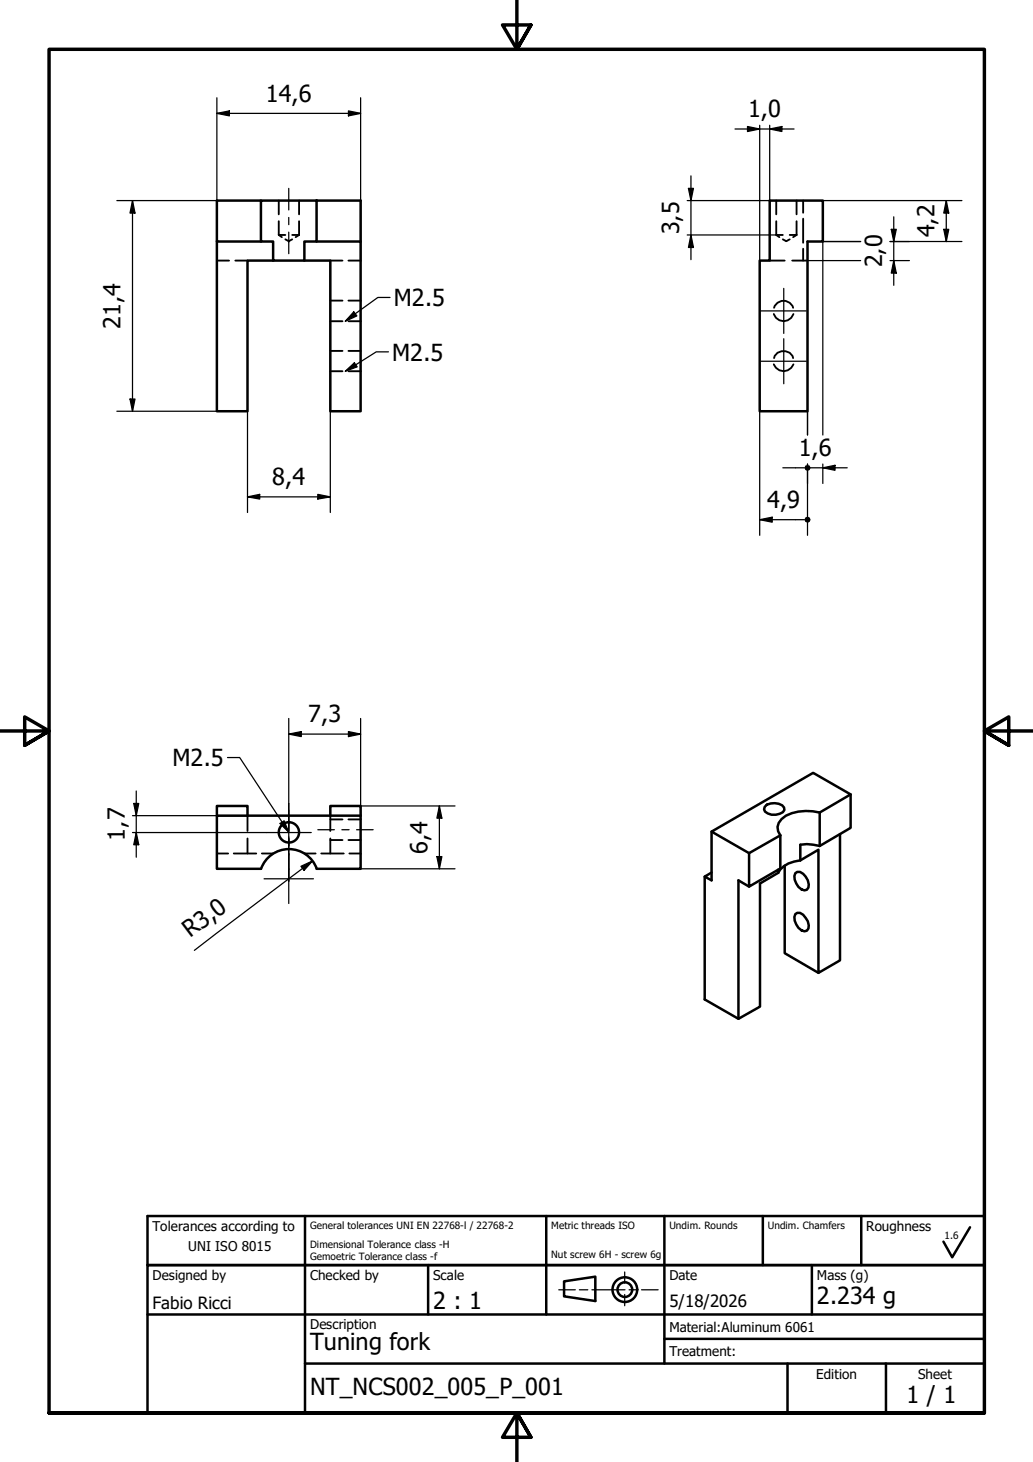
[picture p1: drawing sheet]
<svg xmlns="http://www.w3.org/2000/svg" width="210mm" height="297mm" viewBox="0 0 210 297" stroke-linecap="round" stroke-linejoin="round" font-family="sans-serif">
<!-- layer: Hidden (ISO) -->
<g fill="none" stroke="#000" stroke-width=".38">
<path d="M44.1 52.9h2.4M47.8 52.9h2.5M56.6 47.7h1.4M56.6 47.7l.7 .5M56.6 40.8v2.7M56.6 44.9v2.8M58 48.6l.7 .4 .7-.4M59.4 47.7h1.4M60.8 47.7l-.7 .5M60.8 40.8v2.7M60.8 44.9v2.8M67.1 52.9h2.5"/>
<path d="M70.8 52.9h2.5M156.4 52.9h3M157.7 47.7h1.4M157.7 47.7l.7 .5M157.7 40.8v2.7M157.7 44.9v2.8M159.1 48.6l.7 .4 .7-.4M160.5 47.7h1.4M161 52.9h3.1M161.9 47.7l-.7 .5M161.9 40.8v2.7M161.9 44.9v2.8"/>
<path d="M163.2 40.8v2.4M163.2 44.4v4.9M163.2 50.5v2.4M67.1 75.4h2.5M67.1 71.3h2.5M67.1 65.3h2.5M67.1 61.1h2.5M70.8 75.4h2.5M70.8 71.3h2.5M70.8 65.3h2.5M70.8 61.1h2.5M157.2 74a2.13 2.13 0 0 0 2 1.4 2.13 2.13 0 0 0 2-1.4"/>
<path d="M157.2 63.8a2.1 2.1 0 0 0 2 1.5 2.1 2.1 0 0 0 2-1.5M157.3 72.8a2.02 2.02 0 0 1 1.9-1.5 2.02 2.02 0 0 1 2 1.5M157.3 62.5a2.02 2.02 0 0 1 1.9-1.4 2.02 2.02 0 0 1 2 1.4M44.1 173.4h2.3M47.5 173.4h4.6M50.3 165.7v3.1M50.3 170.4v3M53.2 173.4h2.3M61.8 173.4h2.3M65.3 173.4h4.5M67.1 165.7v3.1M67.1 170.4v3"/>
<path d="M67.1 170.7h2.5M67.1 166.5h2.5M70.8 170.7h2.5M70.8 166.5h2.5M71 173.4h2.3"/>
</g>
<!-- layer: Visible (ISO) -->
<g fill="none" stroke="#000" stroke-width=".51">
<path d="M44.1 49.1v34.5h6.2v-30.7h5.2M53 40.8h-8.9v8.3h8.9M64.3 40.8v8.3h-2.5v3.8h-6.3v-3.8h-2.5v-8.3h20.3v8.3M64.3 49.1h9v34.5h-6.2v-30.7h-5.3M156.4 40.8h10.8v8.3h-3.1v34.5h-9.7v-30.7h2zM44.1 165.7v-1.9h6.2v1.9M64.4 176.5a6 6 0 0 0-5.7-4 6 6 0 0 0-5.7 4h-8.9v-10.8h29.2v10.8h-9M67.1 165.7v-1.9h6.2v1.9M144.6 169v9.9l-1.4-.8 1.4-.8M155.8 163.5a2.99 2.99 0 0 1 3.5 .6l.1 .5a2.79 2.79 0 0 1-4 .3l-.1-.4 .1-.6zM158.1 177.3l-3.7 2.2v25l-4.3 2.5-6.9-3.9v-25M158.1 176.7v.6"/>
<path d="M158.6 169.7v6.8l-6.4 3.6v-6.8M159.4 175.9v17.8l6.9 4M161.6 177.4l.4-.2a2.46 2.46 0 0 1 2.3 2.5v.6l-.3 .5a1.78 1.78 0 0 1-2.2-1.3l-.3-.8-.1-.7zM162.6 174.8a5.6 5.6 0 0 0-4.5 2.5M166.6 171.9l-2.6-.4-1.4 .1v3.2M166.6 165.1a10.2 10.2 0 0 0-6.9 .6 2.64 2.64 0 0 0-1.1 4M166.6 165.1l6.2-3.7-7.6-4.4-20.6 12 7.6 4.3 6.4-3.6M166.6 165.1v6.8M170.7 169.5v25.6l-4.4 2.6v-25.1l-3.7 2.2M172.8 161.4v6.8l-6.2 3.7M152.2 180.1l-2.1-1.2v28.1M161.6 185.7l.4-.2h.6a3.3 3.3 0 0 1 1.7 3.1l-.3 .5a1.78 1.78 0 0 1-2.2-1.3l-.3-.7-.1-.8z"/>
<circle cx="58.7" cy="169.1" r="2.06"/>
</g>
<!-- layer: Border (ISO) -->
<path d="M105 0v10l-2.9-4.9h5.8l-2.9 4.9 2.9-4.9M0 148.5h10l-5-2.8v5.7l5-2.9-5 2.9M210 148.5h-10l5-2.8v5.7l-5-2.9 5 2.9M10 287.1v-277.1h190v277.1h-190h190M107.9 292l-2.9-4.9 2.9 4.9h-5.8l2.9-4.9v9.9" fill="none" stroke="#000" stroke-width=".7"/>
<!-- layer: Title (ISO) -->
<path d="M126.9 258.4v2.3M113.5 262.1h3.4M117.7 262.1h1.7M120.3 262.1h6.7M126.9 263v2.3M127.8 262.1h1.7M130.4 262.1h3.3" fill="none" stroke="#000" stroke-width=".25"/>
<g fill="none" stroke="#000" stroke-width=".51">
<path d="M30 257h170v30.1h-170zM30 247.1h170v9.9h-170zM62 247.1v40M87 257v10.1M111 247.1v20M135 247.1v29.9M155 247.1v9.9M165 257v10.1M175 247.1v9.9M197.1 249.4l-3.6 6-1.8-3.1M30 267.1h170M62 277h138"/>
<path d="M114.6 260.3l6.4-.9v4.9l-6.4-.9zM135 272h65M160 277v10.1M180 277v10.1"/>
<circle cx="127" cy="262" r="2.51"/>
<circle cx="127" cy="262" r="1.49"/>
</g>
<!-- layer: Symbol (ISO) -->
<path d="M70.2 75.4l1.8-1.7 .6 .8zM71.9 63.4l.6 .8-2.3 1.1zM78.9 71.5h-2.4l-6.3 3.9M79.2 60.4h-2.4l-6.6 4.9M46.2 153.9h2.5l9.9 15.1M58.6 168.9l-.9-2.1-.8 .5 1.7 1.7" fill="none" stroke="#000" stroke-width=".25"/>
<path d="M71.9 63.4l.6 .8-2.3 1.1zM70.2 75.4l1.8-1.7 .6 .8zM56.9 167.3l.8-.5 1 2.3z" fill="#000"/>
<!-- layer: Centerline (ISO) -->
<path d="M58.7 38.3v4.4M58.7 44.2v1.4M58.7 47.2v4.3M58.7 163.2v5.7M58.7 170.4v1.5M58.7 173.4v5.7M64.6 168.6h3.3M69.5 168.6h1.4M72.5 168.6h3.3" fill="none" stroke="#000" stroke-width=".25"/>
<!-- layer: Dimension (ISO) -->
<g fill="none" stroke="#000" stroke-width=".25">
<path d="M44.1 19.9v33M73.3 19.9v33M44.1 23l2.5-.5v1zM44.1 23h29.2M70.8 22.5l2.5 .5-2.5 .5zM139.9 38.3h1l-.5 2.5zM140.4 35.7v17.1M149.4 26.2h12M151.9 25.7l2.5 .5-2.5 .5zM154.4 25.4v27.5M156.4 26.2l2.5-.5v1zM156.4 25.4v15.4h-16.8"/>
<path d="M23.7 40.8h20.4M26.9 40.8l.5 2.5h-1zM26.9 40.8v42.8M139.6 47.7h18.1M140.4 47.7l.5 2.6h-1zM164.1 52.9h10.8M167.2 40.8h28.3M174.9 49.1h-7.7v39.3M180.8 49.1h14.7M180.8 52.9h4M181.1 46.6h1l-.5 2.5zM181.6 52.9l.5 2.6h-1z"/>
<path d="M181.6 44.1v13.9M191.8 46.6h1l-.5 2.5zM192.3 40.8l.5 2.5h-1zM192.3 40.8v8.3M23.7 83.6h20.4M26.4 81.1h1l-.5 2.5zM50.3 83.6v20.5M67.1 83.6v20.5M154.4 83.6v25.2M159.1 95h4.3M164.1 83.6v4.8M164.1 94.3v14.5"/>
<path d="M164.1 95h8M167.2 95l2.5-.5v1.1zM167.2 94.3v3.9M50.3 101l2.5-.6v1zM50.3 101h16.8M64.6 100.4l2.5 .6-2.5 .4zM154.4 105.6l2.5-.5v1zM154.4 105.6h9M58.7 149.1l2.5-.5v1.1zM58.7 149.1h14.6M58.7 146v17.2M70.8 148.6l2.5 .5-2.5 .6z"/>
<path d="M73.3 146v19.7M26.9 165.7h23.4M26.9 169.1h27.2M27.2 163.2h1l-.5 2.5zM27.7 169.1l.5 2.5h-1zM27.7 160.7v13.5M61.2 176l2.3-1.1-1.7 1.9zM63.5 174.9l-24 18.2M73.3 176.5h19.2M73.3 163.8h19.2M88.8 174h1l-.5 2.5zM89.3 163.8l.5 2.4h-1z"/>
<path d="M89.3 163.8v12.7"/>
</g>
<g fill="#000">
<path d="M44.1 23l2.5-.5v1zM70.8 22.5l2.5 .5-2.5 .5zM139.9 38.3h1l-.5 2.5zM151.9 25.7l2.5 .5-2.5 .5zM156.4 26.2l2.5-.5v1zM26.9 40.8l.5 2.5h-1zM140.4 47.7l.5 2.6h-1zM181.1 46.6h1l-.5 2.5zM181.6 52.9l.5 2.6h-1zM191.8 46.6h1l-.5 2.5zM192.3 40.8l.5 2.5h-1zM26.4 81.1h1l-.5 2.5z"/>
<path d="M167.2 95l2.5-.5v1.1zM50.3 101l2.5-.6v1zM64.6 100.4l2.5 .6-2.5 .4zM154.4 105.6l2.5-.5v1zM58.7 149.1l2.5-.5v1.1zM70.8 148.6l2.5 .5-2.5 .6zM27.2 163.2h1l-.5 2.5zM27.7 169.1l.5 2.5h-1zM61.2 176l2.3-1.1-1.7 1.9zM88.8 174h1l-.5 2.5zM89.3 163.8l.5 2.4h-1z"/>
<circle cx="164.1" cy="95.1" r=".62"/>
<circle cx="164.1" cy="105.6" r=".63"/>
</g>
<!-- layer: Center Mark (ISO) -->
<path d="M159.3 58.6v9.1M154.6 63.2h9.2M154.6 73.4h9.2M159.3 68.8v9.2M53.7 178.5h10M54.1 169.1h9.1M58.7 170v13.6M58.7 164.6v9.1" fill="none" stroke="#000" stroke-width=".25"/>
<g font-size="4.8">
<text x="54" y="20.7">14,6</text>
<text x="152" y="23.9">1,0</text>
<text x="138" y="47.6" transform="rotate(-90 138 47.6)">3,5</text>
<text x="189.9" y="48.2" transform="rotate(-90 189.9 48.2)">4,2</text>
<text x="179.3" y="54.3" transform="rotate(-90 179.3 54.3)">2,0</text>
<text x="80" y="62.2">M2.5</text>
<text x="24.5" y="66.9" transform="rotate(-90 24.5 66.9)">21,4</text>
<text x="79.7" y="73.3">M2.5</text>
<text x="162.3" y="92.7">1,6</text>
<text x="55.3" y="98.5">8,4</text>
<text x="155.9" y="103.2">4,9</text>
<text x="62.6" y="146.7">7,3</text>
<text x="35.1" y="155.7">M2.5</text>
<text x="25.3" y="170.8" transform="rotate(-90 25.3 170.8)">1,7</text>
<text x="86.9" y="173.5" transform="rotate(-90 86.9 173.5)">6,4</text>
<text x="38.7" y="190.7" transform="rotate(-37 38.7 190.7)">R3,0</text>
<text x="88" y="266.1">2 : 1</text>
<text x="166" y="265">2.234 g</text>
<text x="63" y="274.4">Tuning fork</text>
<text x="63" y="283.4">NT_NCS002_005_P_001</text>
<text x="184.2" y="285">1 / 1</text>
</g>
<g font-size="3.4">
<text x="31" y="266">Fabio Ricci</text>
<text x="136" y="265.5">5/18/2026</text>
</g>
<g font-size="2.7">
<text x="31" y="250.1">Tolerances according to</text>
<text x="176" y="250.1">Roughness</text>
<text x="38.2" y="254.1">UNI ISO 8015</text>
<text x="31" y="260.1">Designed by</text>
<text x="63" y="260.1">Checked by</text>
<text x="88" y="260.1">Scale</text>
<text x="136" y="260">Date</text>
<text x="166" y="260.1">Mass (g)</text>
<text x="63" y="270.1">Description</text>
<text x="136" y="270.6">Material:Aluminum 6061</text>
<text x="136" y="275.5">Treatment:</text>
<text x="165.9" y="280.1">Edition</text>
<text x="186.6" y="280.1">Sheet</text>
</g>
<g font-size="2">
<text x="63" y="249.6">General tolerances UNI EN 22768-l / 22768-2</text>
<text x="112" y="249.6">Metric threads ISO</text>
<text x="136" y="249.6">Undim. Rounds</text>
<text x="156" y="249.6">Undim. Chamfers</text>
<text x="191.9" y="251.7">1.6</text>
<text x="63" y="253.5">Dimensional Tolerance class -H</text>
<text x="63" y="256">Gemoetric Tolerance class -f</text>
<text x="112" y="255.6">Nut screw 6H - screw 6g</text>
</g>
</svg>
